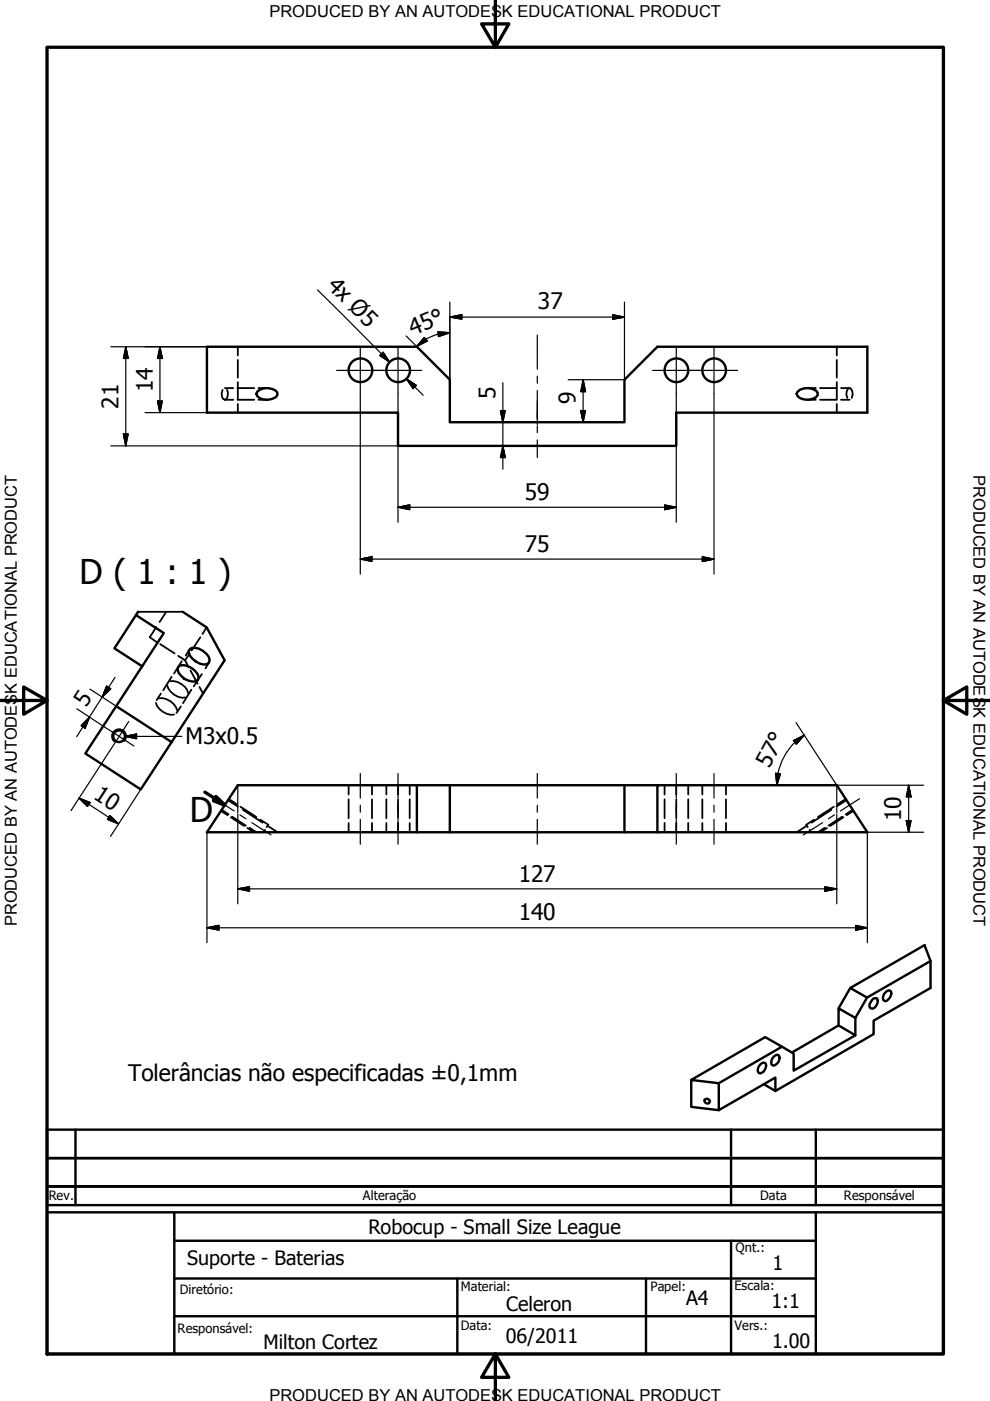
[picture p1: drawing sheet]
<svg xmlns="http://www.w3.org/2000/svg" width="210mm" height="297mm" viewBox="0 0 210 297" stroke-linecap="round" stroke-linejoin="round" font-family="sans-serif">
<!-- layer: Visible (ISO) -->
<g fill="none" stroke="#000" stroke-width=".51">
<path d="M43.9 73.5h44.5l7 7v9h37v-9l7-7h44.5v14h-40.5v7h-59v-7h-40.5zM54.5 83a3.1 3.1 0 0 1 4.3 .2v.6a3.1 3.1 0 0 1-4.3 .2l-.1-.5zM169.1 83a3.1 3.1 0 0 1 4.3 .2v.6a3.1 3.1 0 0 1-4.3 .2l-.2-.5zM28.8 130.4l5.9 3.8-10.1 15.5M29.3 129.7l-5 7.8 5.9 3.8M38.7 129.7l5.1 3.3 3.8 7-11.2 17.3M40.1 137.8a2.16 2.16 0 0 1 2.9 .2l1.3 1.2 .1 .7-.1 .5a2.08 2.08 0 0 1-2.8-.1 2.26 2.26 0 0 1-1.4-2.5zM24.6 149.7l11.8 7.6-6.6 10.1-11.7-7.6zM37.8 141.4a2.29 2.29 0 0 1 2.8 .3l1.3 1.2 .2 .7-.1 .5a2.39 2.39 0 0 1-2.9-.2l-1.3-1.3-.1-.6zM50.4 166.5h38v10h-44.5zM88.4 166.5h51M88.4 176.5h7"/>
<path d="M95.4 166.5v10h37M132.4 166.5v10h7M139.4 166.5h38l6.5 10h-44.5zM180.3 209.5l-2.5 4.3M181.4 219.5l-3.6-2.1-9.8 5.7M181.4 215.8l-3.6-2v3.6M183.8 211.5l-2.4 4.3v3.7l-13.1 7.5v-3.6l-2.5-1.5M184.9 212l.3-.3 .7-.1a1.49 1.49 0 0 1-1 2.3l-.2-.1a.91 .91 0 0 1 0-1.4zM187.8 210.4l.6-.4h.3a1.46 1.46 0 0 1-1.2 2.2 1.25 1.25 0 0 1 .3-1.8zM197.3 203.8l-13.5 7.7-3.5-2 15.7-9.1 1.3 3.4v5.7l-12.1 6.9v2.9l-20.8 12v-2.8l-12 6.9M146.6 229l5.8 .7v5.7l-5.8-.7zM146.6 229l15.6-9.1 3.6 2-13.4 7.8"/>
<path d="M149.4 233.2a.62 .62 0 0 1 .8-.2 .62 .62 0 0 1 .2 .9 .66 .66 0 0 1-.8 0 .66 .66 0 0 1-.2-.7zM161.2 225.7l.7-.4h.3a1.46 1.46 0 0 1-1.3 2.2 1.25 1.25 0 0 1 .3-1.8zM161.9 229.9l2.5 1.4M164.1 224l.6-.4 .3 .1a1.43 1.43 0 0 1-1.2 2.2 1.25 1.25 0 0 1 .3-1.9z"/>
<circle cx="76.4" cy="78.5" r="2.51"/>
<circle cx="84.4" cy="78.5" r="2.51"/>
<circle cx="143.4" cy="78.5" r="2.51"/>
<circle cx="151.4" cy="78.5" r="2.51"/>
<circle cx="25.2" cy="156.1" r="1.24"/>
</g>
<!-- layer: Hidden (ISO) -->
<g fill="none" stroke="#000" stroke-width=".38">
<path d="M50.4 73.5v1.9M50.4 76.3v3.8M177.4 73.5v1.9M177.4 76.3v3.8M47.2 82.7a1.91 1.91 0 0 0 .1 1.9l.4 .2M47.7 82.3h1.8M47.7 84.8h1.8M48.1 82.7a1.68 1.68 0 0 1-.4 2.1M50.4 82.3h3.5M50.4 84.8h3.5M50.4 81v3.7M50.4 85.6v1.9"/>
<path d="M54.8 82.3h1.8M54.8 84.8h1.8M171.2 82.3h1.8M171.2 84.8h1.8M173.9 82.3h3.5M173.9 84.8h3.5M177.4 81v3.7M177.4 85.6v1.9M178.3 82.3h1.8M178.3 84.8h1.8M180.1 82.3a1.46 1.46 0 0 0-.5 2.1M180.1 82.3a1.53 1.53 0 0 1 .5 2.1"/>
<path d="M33.1 133l-1.4 2.1 1.5 1M34 136.6l3 1.9M35.2 129.7l-1.4 2.2M37.8 139.1l1.4 .9M40.1 137.8l-.7 1.2M40.2 138.6l-1 1.4M42.5 135.1l-1.9 2.8M43.8 133l-.9 1.4M33.1 149a3.6 3.6 0 0 0 3.8 2.5M33.7 148.1a3.6 3.6 0 0 1 3.8 2.4M34.1 147.1l-.9 1.3M35.5 145.4a3.6 3.6 0 0 0 3.8 2.5"/>
<path d="M36.1 144.4a3.6 3.6 0 0 1 3.8 2.5M36.4 143.5l-1.8 2.9M38.4 149.8l-1 1.4M38.5 140.2l-1.6 2.6M39.2 140l.8 1.5M40.4 142.2l1.5 2.8M40.6 146.2l-1.8 2.9M42.3 145.7l.8 1.4M42.8 142.9l-1.7 2.6M44.3 140.4l-.7 1.3M46.9 171.9l1.4 .9M47 171.7l1.5 .9"/>
<path d="M48.3 169.7l2.1 1.3M48.5 169.4l1.7 1.1M49 173.3l2.8 1.8M49.2 173.2l2.9 1.9M51 171.1l3.4 2.1M51.5 171.7l4.2 2.7M52.5 175.6l1.3 .9M52.9 175.5l1.5 1M55.2 173.8l1.7 1.1-.4 .5M56.2 175.9l-.4 .6M56.8 175.1l2.1 1.4M73.9 166.5v2"/>
<path d="M73.9 169.5v4M73.9 174.5v2M78.9 166.5v2M78.9 169.5v4M78.9 174.5v2M81.9 166.5v2M81.9 169.5v4M81.9 174.5v2M84.4 166.5v2M84.4 169.5v4M84.4 174.5v2M86.9 166.5v2"/>
<path d="M86.9 169.5v4M86.9 174.5v2M140.9 166.5v2M140.9 169.5v4M140.9 174.5v2M143.4 166.5v2M143.4 169.5v4M143.4 174.5v2M145.9 166.5v2M145.9 169.5v4M145.9 174.5v2M148.9 166.5v2"/>
<path d="M148.9 169.5v4M148.9 174.5v2M153.9 166.5v2M153.9 169.5v4M153.9 174.5v2M171 175.1l-2.1 1.4M171.6 175.9l.4 .6M172.6 173.8l-1.7 1.1 .4 .5M174.9 175.5l-1.5 1M175.3 175.6l-1.4 .9M176.3 171.7l-4.2 2.7M176.8 171.1l-3.4 2.1"/>
<path d="M178.6 173.2l-3 1.9M178.8 173.3l-2.8 1.8M179.3 169.4l-1.7 1.1M179.5 169.7l-2.1 1.3M180.8 171.7l-1.5 .9M180.9 171.9l-1.4 .9"/>
</g>
<!-- layer: Visible Narrow (ISO) -->
<path d="M29.3 129.7h9.4M26.3 157.1a1.49 1.49 0 0 0 0-2.1 1.49 1.49 0 0 0-2.1 .1 1.49 1.49 0 0 0 0 2.1" fill="none" stroke="#000" stroke-width=".38"/>
<!-- layer: Section Line (ISO) -->
<path d="M43.4 167.9l4.2 2.8M45.8 168.9l1.8 1.8-2.3-1z" fill="none" stroke="#000" stroke-width=".7"/>
<path d="M45.3 169.7l2.3 1zM45.8 168.9l1.8 1.8-2.3-1z" fill="#000" stroke="#000" stroke-width=".7"/>
<!-- layer: Border (ISO) -->
<path d="M10 10h190v277.1h-190zM105 0v10l-2.9-4.9h5.8l-2.9 4.9M0 148.5h10l-5-2.8v5.7l5-2.9M200 148.5l5 2.9v-5.7l-5 2.8h10M105 287.1l2.9 4.9h-5.8l2.9-4.9v9.9" fill="none" stroke="#000" stroke-width=".7"/>
<!-- layer: Title (ANSI) -->
<path d="M10 257h190v30.1h-190zM37 257v30.1M173 257v30.1M37 279.1h136M37 271.1h136M97 271.1v16M155 263.1v24" fill="none" stroke="#000" stroke-width=".51"/>
<!-- layer: Title (ISO) -->
<path d="M10 239.5h190v6h-190h190v10h-190zM16 239.5v16M155 239.5v16M173 239.5v16M10 251.5h190h-190M37 263.1h136M137 271.1v16" fill="none" stroke="#000" stroke-width=".51"/>
<!-- layer: Center Mark (ISO) -->
<path d="M71.4 78.5h10M76.4 73.5v10M79.4 78.5h10M84.4 73.5v10M138.4 78.5h10M143.4 73.5v10M146.4 78.5h10M151.4 73.5v10M22.1 154.1l6.3 4.1M27.3 153l-4.1 6.2" fill="none" stroke="#000" stroke-width=".25"/>
<!-- layer: Dimension (ISO) -->
<g fill="none" stroke="#000" stroke-width=".25">
<path d="M23.5 73.5h20.4M26.7 73.5l.5 2.5h-1zM26.7 73.5v21M33.9 73.5l.5 2.5h-1zM33.9 73.5v14M67.3 61.5l15.3 15.3-1.8-1.8M80.5 75.4l.7-.7 1.4 2.1zM86.1 71.2l1 1M87.2 72.3l1.2 1.2M90 71.6l.6 .7-2.3 1.2zM92.8 70.3l2.6 .2-2.4 .9zM95.4 70.5l-2.5 .3-1.3 .5-1.3 .6-2 1.6"/>
<path d="M95.4 67.2l2.5-.5v1zM95.4 64.1v4.6M95.4 68.9v11.6M95.4 67.2h37M129.9 66.7l2.5 .5-2.5 .5zM132.4 64.1v16.4h-11.9M23.5 94.5h60.9M26.2 92h1l-.5 2.5zM30.7 87.5h13.2M33.4 85h1l-.5 2.5zM76.4 83.5v38.2M84.4 83.5v27.2"/>
<path d="M86.2 80.3l2.1 1.4-.7 .7zM86.2 80.3l3.5 3.5M106.1 87h1l-.5 2.5zM106.6 94.5l.5 2.5h-1zM106.6 81.1v18.4M123.1 87h1l-.5 2.5zM123.6 80.5l.5 2.5h-1zM123.6 80.5v9M143.4 83.5v27.2M151.4 83.5v38.2M76.4 118.5l2.5-.5v1zM76.4 118.5h75"/>
<path d="M84.4 107.6l2.5-.6v1.1zM84.4 107.6h59M140.9 107l2.5 .6-2.5 .5zM148.9 118l2.5 .5-2.5 .5zM16.3 150.3l5.8 3.8M19 152l-1 2.4-.8-.6zM19 146.1l5.6 3.6M22.6 145.5l.9 .5-1.8 1.8zM23.2 159.2l-8.2 12.7M24.4 143.6l-8.1 12.6M168.2 157l2.3-1.1-1.7 1.9zM168.5 157.4a12.7 12.7 0 0 0-3.5 6.6"/>
<path d="M168.8 153.2l8.6 13.3M170.5 155.9l-2 1.5M16.8 169.2l2.3 1-.6 .8zM16.8 169.2l8.3 5.5M23.3 172.9l1.8 1.8-2.3-1zM29.8 167.4l-6.4 9.9M43.9 176.5v23.4M50.4 166.5v5.8M50.4 172.6v19M164.5 163.9l1 .2-.8 2.4zM165 164l-.3 2.5M177.4 166.5h18.4"/>
<path d="M177.4 166.5v5.8M177.4 172.6v19M192.2 174h1l-.5 2.5zM192.7 166.5l.5 2.5h-1zM192.7 166.5v10M195.8 176.5h-11.9v23.4M43.9 196.7l2.5-.5v1zM43.9 196.7h140M50.4 188.5l2.5-.5v1zM50.4 188.5h127M174.9 188l2.5 .5-2.5 .5zM181.4 196.2l2.5 .5-2.5 .5z"/>
</g>
<g fill="#000" stroke="#000" stroke-width=".25">
<path d="M26.7 73.5l.5 2.5zM26.7 73.5l.5 2.5h-1zM33.9 73.5l.5 2.5zM33.9 73.5l.5 2.5h-1zM80.5 75.4l2.1 1.4zM80.5 75.4l.7-.7 1.4 2.1zM90 71.6l-1.7 1.9zM90 71.6l.6 .7-2.3 1.2zM93 71.4l2.4-.9zM92.8 70.3l2.6 .2-2.4 .9zM95.4 67.2l2.5-.5zM95.4 67.2l2.5-.5v1z"/>
<path d="M129.9 67.7l2.5-.5zM129.9 66.7l2.5 .5-2.5 .5zM26.2 92l.5 2.5zM26.2 92h1l-.5 2.5zM33.4 85l.5 2.5zM33.4 85h1l-.5 2.5zM86.2 80.3l2.1 1.4zM86.2 80.3l2.1 1.4-.7 .7zM106.1 87l.5 2.5zM106.1 87h1l-.5 2.5zM106.6 94.5l.5 2.5zM106.6 94.5l.5 2.5h-1z"/>
<path d="M123.1 87l.5 2.5zM123.1 87h1l-.5 2.5zM123.6 80.5l.5 2.5zM123.6 80.5l.5 2.5h-1zM76.4 118.5l2.5-.5zM76.4 118.5l2.5-.5v1zM84.4 107.6l2.5-.6zM84.4 107.6l2.5-.6v1.1zM140.9 108.1l2.5-.5zM140.9 107l2.5 .6-2.5 .5zM148.9 119l2.5-.5zM148.9 118l2.5 .5-2.5 .5z"/>
<path d="M19 152l-1 2.4zM19 152l-1 2.4-.8-.6zM22.6 145.5l-.9 2.3zM22.6 145.5l.9 .5-1.8 1.8zM170.5 155.9l-1.7 1.9zM168.2 157l2.3-1.1-1.7 1.9zM16.8 169.2l2.3 1zM16.8 169.2l2.3 1-.6 .8zM22.8 173.7l2.3 1zM23.3 172.9l1.8 1.8-2.3-1zM164.5 163.9l.2 2.6zM164.5 163.9l1 .2-.8 2.4z"/>
<path d="M192.2 174l.5 2.5zM192.2 174h1l-.5 2.5zM192.7 166.5l.5 2.5zM192.7 166.5l.5 2.5h-1zM43.9 196.7l2.5-.5zM43.9 196.7l2.5-.5v1zM50.4 188.5l2.5-.5zM50.4 188.5l2.5-.5v1zM174.9 189l2.5-.5zM174.9 188l2.5 .5-2.5 .5zM181.4 197.2l2.5-.5zM181.4 196.2l2.5 .5-2.5 .5z"/>
</g>
<!-- layer: Centerline (ISO) -->
<g fill="none" stroke="#000" stroke-width=".25">
<path d="M113.9 71v7.3M113.9 79.7v1.6M113.9 88.8v-1.3v2.5M113.9 82.8v4.7M113.9 90.3v1.4M113.9 93.3v3.7M45.6 169.3l2.1 1.4M47.6 170.6l2.1 1.3M50.9 172.8l1.2 .8M53.4 174.4l4.1 2.6M76.4 164v5.2M76.4 170.7v1.5"/>
<path d="M76.4 173.7v5.3M84.4 164v5.2M84.4 170.7v1.5M84.4 173.7v5.3M113.9 164v5.2M113.9 170.7v1.5M113.9 173.7v5.3M143.4 164v5.2M143.4 170.7v1.5M143.4 173.7v5.3M151.4 164v5.2M151.4 170.7v1.5"/>
<path d="M151.4 173.7v5.3M172.4 175.7l-2.1 1.3M174.4 174.4l-2.1 1.4M176.9 172.8l-1.3 .8M182.2 169.3l-4 2.6"/>
</g>
<!-- layer: Symbol (ISO) -->
<path d="M26.5 156.1l2.5-.5v1zM26.5 156.1h12" fill="none" stroke="#000" stroke-width=".25"/>
<path d="M26.5 156.1l2.5-.5zM26.5 156.1l2.5-.5v1z" fill="#000" stroke="#000" stroke-width=".25"/>
<g font-size="7.2">
<text x="16.9" y="123.7">D ( 1 : 1 )</text>
<text x="40.3" y="174.4">D</text>
</g>
<g font-size="4.8">
<text x="69.2" y="60.8" transform="rotate(45 69.2 60.8)">4x Ø5</text>
<text x="114" y="65.6">37</text>
<text x="87.5" y="71.2" transform="rotate(-22 87.5 71.2)">45°</text>
<text x="32.4" y="83.2" transform="rotate(-90 32.4 83.2)">14</text>
<text x="25.1" y="86.7" transform="rotate(-90 25.1 86.7)">21</text>
<text x="105" y="84.6" transform="rotate(-90 105 84.6)">5</text>
<text x="122" y="85.6" transform="rotate(-90 122 85.6)">9</text>
<text x="111.3" y="106">59</text>
<text x="111.3" y="117">75</text>
<text x="18.3" y="150.2" transform="rotate(-57 18.3 150.2)">5</text>
<text x="39.3" y="157.8">M3x0.5</text>
<text x="163.1" y="163" transform="rotate(-61 163.1 163)">57°</text>
<text x="19.6" y="169.1" transform="rotate(33 19.6 169.1)">10</text>
<text x="191.1" y="174.1" transform="rotate(-90 191.1 174.1)">10</text>
<text x="110" y="186.9">127</text>
<text x="110" y="195.1">140</text>
<text x="27.2" y="229.2">Tolerâncias não especificadas ±0,1mm</text>
</g>
<g font-size="4.2">
<text x="78.1" y="261.5">Robocup - Small Size League</text>
<text x="39.7" y="268.1">Suporte - Baterias</text>
<text x="163.8" y="269.2">1</text>
<text x="107.3" y="278">Celeron</text>
<text x="145.5" y="276.7">A4</text>
<text x="163.6" y="277.2">1:1</text>
<text x="55.9" y="286.1">Milton Cortez</text>
<text x="107.3" y="284.7">06/2011</text>
<text x="163.7" y="285.9">1.00</text>
</g>
<g font-size="3.5">
<text x="57.1" y="3.6">PRODUCED BY AN AUTODESK EDUCATIONAL PRODUCT</text>
<text x="206.4" y="100.7" transform="rotate(90 206.4 100.7)">PRODUCED BY AN AUTODESK EDUCATIONAL PRODUCT</text>
<text x="3.6" y="196.4" transform="rotate(-90 3.6 196.4)">PRODUCED BY AN AUTODESK EDUCATIONAL PRODUCT</text>
<text x="57.1" y="297">PRODUCED BY AN AUTODESK EDUCATIONAL PRODUCT</text>
</g>
<g font-size="2.7">
<text x="10.4" y="254.5">Rev.</text>
<text x="77" y="254.5">Alteração</text>
<text x="161.2" y="254.5">Data</text>
<text x="178.9" y="254.4">Responsável</text>
<text x="156" y="265.4">Qnt.:</text>
<text x="38.1" y="274.4">Diretório:</text>
<text x="97.7" y="273.7">Material:</text>
<text x="137.9" y="273.8">Papel:</text>
<text x="155.7" y="273.6">Escala:</text>
<text x="97.7" y="282">Data:</text>
<text x="155.7" y="282">Vers.:</text>
<text x="37.7" y="282.6">Responsável:</text>
</g>
</svg>
